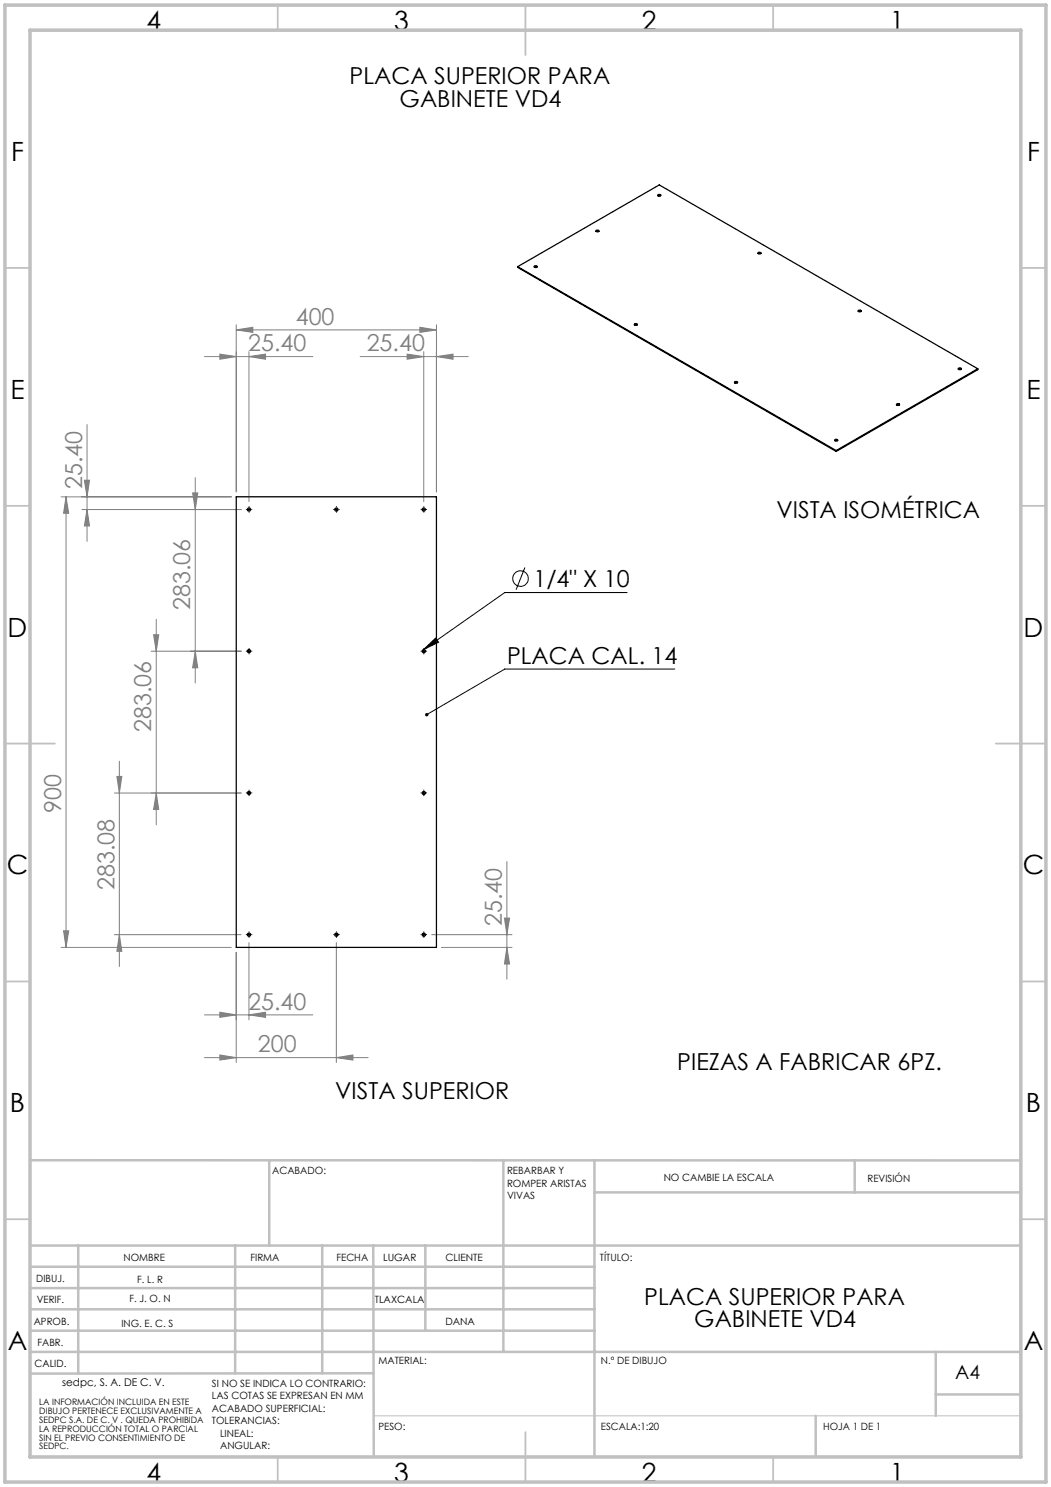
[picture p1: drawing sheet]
<svg xmlns="http://www.w3.org/2000/svg" width="210mm" height="297mm" viewBox="0 0 210 297" stroke-linecap="round" stroke-linejoin="round" font-family="sans-serif">
<g fill="none" stroke="#000" stroke-width=".2">
<path d="M49.5 101.8h.5M49.7 101.5v.5M67 101.8h.5M67.2 101.5v.5M84.4 101.8h.5M84.7 101.5v.5M104.9 113.3l-1.8 4.5M125.3 118.4h-24.4l-16.3 11.3M49.5 130.1h.5M49.7 129.8v.5M84.4 130.1h.5M84.6 129.7l2.4-2.2 .6 .8z"/>
<path d="M84.7 129.8v.5M134.8 133.6h-33.9l-15.6 9.1M49.5 158.4h.5M49.7 158.1v.5M84.4 158.4h.5M84.7 158.1v.5M49.5 186.7h.5M49.7 186.4v.5M67 186.7h.5M67.2 186.4v.5M84.4 186.7h.5M84.7 186.4v.5"/>
<circle cx="104" cy="115.6" r="1.55"/>
</g>
<g fill="none" stroke="#808080" stroke-width=".2">
<path d="M40.9 71.2h21.6M43.9 70.7l3.3 .5-3.3 .6zM47.2 65.9l3.3-.5v1zM47.2 64.9v33.3M47.2 65.9h40M49.7 71.2l3.4-.5v1.1zM49.7 70.2v30M72 71.2h21.6M81.4 70.7l3.3 .5-3.3 .6zM83.9 65.4l3.3 .5-3.3 .5zM84.7 70.2v30M87.2 71.2l3.3-.5v1.1z"/>
<path d="M87.2 64.9v33.3M12.2 99.2h34M13.2 99.2v90M13.2 99.2l.5 3.3h-1zM16.9 95.9h1l-.5 3.3zM17.4 84.8v23.3M38.5 98.5h1l-.5 3.3zM39 95.4v41M17.4 101.8l.5 3.3h-1zM48.2 101.8h-31.8M30.2 130.1h18M30.7 126.8h1l-.5 3.3z"/>
<path d="M31.2 123.7v41M39 130.1l.5 3.3h-1zM22.9 158.4h25.3M23.4 155.1h.9l-.5 3.3zM23.8 152v41M31.2 158.4l.5 3.3h-1zM101.3 172.1v23.5M12.2 189.2h34M12.7 185.9h1l-.5 3.3zM22.9 186.7h25.3M23.8 186.7l.5 3.3h-.9zM47.2 190.2v22"/>
<path d="M49.7 188.3v15.4M67.2 188.3v23.9M86.3 186.7h16M88.2 189.2h14.1M100.8 183.4h1l-.5 3.3zM101.3 189.2l.5 3.3h-1zM40.9 211.2h32.7M40.9 202.7h21.6M43.9 210.7l3.3 .5-3.3 .5zM43.9 202.2l3.3 .5-3.3 .5zM49.7 202.7l3.4-.5v1zM67.2 211.2l3.3-.5v1z"/>
</g>
<g fill="none" stroke="#000" stroke-width=".2" stroke-dasharray="15.2 1.3 1.3 1.3">
<path d="M49.3 101.8h-.1M49.8 101.3v-.1M49.8 102.3h.1M50.3 101.8h.1M66.7 101.8h.1M67.2 101.3v-.1M67.2 102.3h.1M67.7 101.8h.1M84.2 101.8h-.1M84.7 101.3v-.1M84.7 102.3h.1M85.2 101.8h.1"/>
<path d="M49.3 130.1h-.1M49.8 129.6v-.1M49.8 130.6h.1M50.3 130.1h.1M84.2 130.1h-.1M84.7 129.6v-.1M84.7 130.6h.1M85.2 130.1h.1M49.3 158.4h-.1M49.8 157.9v-.1M49.8 158.9h.1M50.3 158.4h.1"/>
<path d="M84.2 158.4h-.1M84.7 157.9v-.1M84.7 158.9h.1M85.2 158.4h.1M49.3 186.7h-.1M49.8 186.2v-.1M49.8 187.2h.1M50.3 186.7h.1M66.7 186.7h.1M67.2 186.2v-.1M67.2 187.2h.1M67.7 186.7h.1"/>
<path d="M84.2 186.7h-.1M84.7 186.2v-.1M84.7 187.2h.1M85.2 186.7h.1"/>
</g>
<path d="M74.6 282.8h129.4" fill="none" stroke="#c0c0c0" stroke-width=".2"/>
<g fill="none" stroke="#c0c0c0" stroke-width=".35">
<path d="M55.5 1v5M105 1v10M154.5 1v5M1 53.5h5M204 53.5h5M1 101h5M204 101h5M1 148.5h10M199 148.5h10M1 196h5M204 196h5M1 243.5h5"/>
<path d="M204 243.5h5M55.5 291v5M105 286v10M154.5 291v5"/>
</g>
<g fill="none" stroke="#c0c0c0" stroke-width=".5">
<path d="M6 231.7l198 .1M53.8 231.8v17M100.6 231.8v38.2M118.8 231.8v59.2M118.8 238.2h85.2M170.8 231.8v6.4M6 248.8h198M6 257.3h112.8M6 253h112.8M15.6 248.8v25.6M47 248.8v25.5M64.4 248.8v25.5"/>
<path d="M74.6 248.8l.1 42.2M85 248.8v17M6 265.8h112.8M6 261.5h112.8M6 270h198M74.6 274.3l-68.6 .1M187 270v12.8M187 278.5h17M163 282.8v8.2"/>
</g>
<path d="M1 1h208v295h-208zM6 6h198v285h-198z" fill="none" stroke="#c0c0c0" stroke-width=".7"/>
<path d="M84.6 129.7l2.4-2.2 .6 .8zM85 142.5v.4l.3-.2-.3 .2a.34 .34 0 0 0 .5 .1 .34 .34 0 0 0 0-.5 .34 .34 0 0 0-.5 0z" fill="#000"/>
<g fill="#808080">
<path d="M43.9 70.7l3.3 .5-3.3 .6zM49.7 71.2l3.4-.5v1.1zM43.9 210.7l3.3 .5-3.3 .5zM67.2 211.2l3.3-.5v1zM43.9 202.2l3.3 .5-3.3 .5zM49.7 202.7l3.4-.5v1z"/>
<path d="M83.9 65.4l3.3 .5-3.3 .5zM47.2 65.9l3.3-.5v1zM87.2 71.2l3.3-.5v1.1zM81.4 70.7l3.3 .5-3.3 .6z"/>
<path d="M23.8 186.7l.5 3.3h-.9zM23.4 155.1h.9l-.5 3.3z"/>
<path d="M30.7 126.8h1l-.5 3.3zM31.2 158.4l.5 3.3h-1zM38.5 98.5h1l-.5 3.3zM39 130.1l.5 3.3h-1z"/>
<path d="M101.3 189.2l.5 3.3h-1zM100.8 183.4h1l-.5 3.3z"/>
<path d="M13.2 99.2l.5 3.3h-1zM12.7 185.9h1l-.5 3.3zM16.9 95.9h1l-.5 3.3zM17.4 101.8l.5 3.3h-1z"/>
</g>
<g fill="none" stroke="#000" stroke-width=".25">
<path d="M131.4 38.9h.1a.27 .27 0 0 1 .3-.1 .27 .27 0 0 1 .2 .3 .36 .36 0 0 1-.6-.2zM131.4 39.1l.3-.1 .3 .1M103.4 53.3l63.7 36.7M103.4 53.3l28.3-16.4 63.7 36.8M103.4 53.3v.1l63.7 36.8M106.7 53.2h.1a.27 .27 0 0 1 .3-.1 .27 .27 0 0 1 .2 .3 .36 .36 0 0 1-.6-.2zM106.8 53.3l.2-.1 .3 .1M119.1 46.1v-.1a.27 .27 0 0 1 .4-.1 .27 .27 0 0 1 .1 .3 .36 .36 0 0 1-.5-.1zM119.1 46.2l.2-.1 .4 .1M151.4 50.6l.4-.1 .2 .1M151.5 50.4a.31 .31 0 0 1 .3 0 .31 .31 0 0 1 .2 .3 .3 .3 0 0 1-.3 0 .3 .3 0 0 1-.2-.3zM126.8 64.9h.6"/>
<path d="M126.8 64.7a.27 .27 0 0 1 .4-.1 .27 .27 0 0 1 0 .4 .28 .28 0 0 1-.3 0 .28 .28 0 0 1-.1-.3zM146.8 76.3a.29 .29 0 0 1 .3-.1 .29 .29 0 0 1 .2 .3 .3 .3 0 0 1-.3 .1 .3 .3 0 0 1-.2-.3zM146.8 76.4l.2-.1 .4 .1M171.5 62a.29 .29 0 0 1 .3-.1 .29 .29 0 0 1 .2 .3 .31 .31 0 0 1-.3 .1 .31 .31 0 0 1-.2-.3zM171.5 62.2l.2-.1 .3 .1M191.5 73.6a.32 .32 0 0 1 .3-.1 .32 .32 0 0 1 .3 .3 .36 .36 0 0 1-.6-.2zM191.5 73.8l.1-.1 .5 .1M195.4 73.7l-28.3 16.3M195.4 73.7v.1l-28.3 16.4M47.2 99.2h40v90h-40zM166.8 88l.2-.1 .4 .1M166.8 87.8a.31 .31 0 0 1 .4-.1 .31 .31 0 0 1 .2 .3 .29 .29 0 0 1-.4 .1 .29 .29 0 0 1-.2-.3z"/>
<path d="M167.1 90v.2M179.1 80.9l.1-.1 .5 .1M179.2 80.7a.31 .31 0 0 1 .3-.1 .31 .31 0 0 1 .2 .3 .29 .29 0 0 1-.3 .1 .29 .29 0 0 1-.2-.3z"/>
<circle cx="49.8" cy="101.8" r=".33"/>
<circle cx="67.2" cy="101.8" r=".33"/>
<circle cx="84.7" cy="101.8" r=".33"/>
<circle cx="49.8" cy="130.1" r=".33"/>
<circle cx="84.7" cy="130.1" r=".32"/>
<circle cx="49.7" cy="158.4" r=".32"/>
<circle cx="84.7" cy="158.4" r=".31"/>
<circle cx="49.7" cy="186.7" r=".32"/>
<circle cx="67.2" cy="186.7" r=".32"/>
<circle cx="84.7" cy="186.7" r=".32"/>
</g>
<g font-size="5.3">
<text x="29.3" y="5.9">4</text>
<text x="78.8" y="5.9">3</text>
<text x="128.3" y="5.9">2</text>
<text x="177.8" y="5.9">1</text>
<text x="2.2" y="32.2">F</text>
<text x="205.2" y="32.2">F</text>
<text x="2.1" y="79.7">E</text>
<text x="205.1" y="79.7">E</text>
<text x="1.5" y="127.2">D</text>
<text x="204.5" y="127.2">D</text>
<text x="1.3" y="174.7">C</text>
<text x="204.3" y="174.7">C</text>
<text x="2" y="222.2">B</text>
<text x="205" y="222.2">B</text>
<text x="1.5" y="269.7">A</text>
<text x="204.5" y="269.7">A</text>
<text x="29.3" y="295.9">4</text>
<text x="78.8" y="295.9">3</text>
<text x="128.3" y="295.9">2</text>
<text x="177.8" y="295.9">1</text>
</g>
<g font-size="4.7">
<text x="69.9" y="16.8">PLACA SUPERIOR PARA</text>
<text x="79.9" y="21.3">GABINETE VD4</text>
<text x="155.1" y="103.5">VISTA ISOMÉTRICA</text>
<text x="106.6" y="117.3">1/4&quot; X 10</text>
<text x="101.3" y="132.6">PLACA CAL. 14</text>
<text x="135.3" y="213.8">PIEZAS A FABRICAR 6PZ.</text>
<text x="67" y="219.5">VISTA SUPERIOR</text>
<text x="128.7" y="260.6">PLACA SUPERIOR PARA</text>
<text x="138.7" y="265.1">GABINETE VD4</text>
</g>
<g font-size="4.7" fill="#808080">
<text x="59.1" y="64.9">400</text>
<text x="49.6" y="70.2">25.40</text>
<text x="73.3" y="70.2">25.40</text>
<text x="16.4" y="97.7" transform="rotate(-90 16.4 97.7)">25.40</text>
<text x="38" y="121.8" transform="rotate(-90 38 121.8)">283.06</text>
<text x="30.2" y="146.2" transform="rotate(-90 30.2 146.2)">283.06</text>
<text x="12.2" y="162.4" transform="rotate(-90 12.2 162.4)">900</text>
<text x="22.9" y="177.8" transform="rotate(-90 22.9 177.8)">283.08</text>
<text x="100.3" y="185" transform="rotate(-90 100.3 185)">25.40</text>
<text x="49.6" y="201.7">25.40</text>
<text x="51.5" y="210.2">200</text>
</g>
<text font-size="3.9" x="190.9" y="275.5">A4</text>
<text font-size="2.1" x="12.4" y="276.7">sedpc, S. A. DE C. V.</text>
<g font-size="2">
<text x="54.4" y="234.6">ACABADO:</text>
<text x="101.3" y="234.5">REBARBAR Y</text>
<text x="101.3" y="237">ROMPER ARISTAS</text>
<text x="101.3" y="239.5">VIVAS</text>
<text x="132.6" y="236">NO CAMBIE LA ESCALA</text>
<text x="173.3" y="236.2">REVISIÓN</text>
<text x="24.7" y="251.9">NOMBRE</text>
<text x="50" y="251.9">FIRMA</text>
<text x="67.2" y="251.9">FECHA</text>
<text x="76.5" y="251.9">LUGAR</text>
<text x="89" y="251.9">CLIENTE</text>
<text x="119.9" y="251.9">TÍTULO:</text>
<text x="7.2" y="256.1">DIBUJ.</text>
<text x="27.4" y="256.2">F. L. R</text>
<text x="7.4" y="260.3">VERIF.</text>
<text x="25.9" y="260.1">F. J. O. N</text>
<text x="74.9" y="260.3">TLAXCALA</text>
<text x="6.7" y="264.5">APROB.</text>
<text x="7.5" y="268.8">FABR.</text>
<text x="24.3" y="265">ING. E. C. S</text>
<text x="89" y="264.6">DANA</text>
<text x="6.9" y="273">CALID.</text>
<text x="75.6" y="272.5">MATERIAL:</text>
<text x="120.1" y="272.5">N.º DE DIBUJO</text>
<text x="42.4" y="277">SI NO SE INDICA LO CONTRARIO:</text>
<text x="42.4" y="279.5">LAS COTAS SE EXPRESAN EN MM</text>
<text x="42.4" y="282">ACABADO SUPERFICIAL:</text>
<text x="42.4" y="284.5">TOLERANCIAS:</text>
<text x="44" y="287">LINEAL:</text>
<text x="75.6" y="285.5">PESO:</text>
<text x="120.1" y="285.6">ESCALA:1:20</text>
<text x="164.5" y="285.6">HOJA 1 DE 1</text>
<text x="44" y="289.5">ANGULAR:</text>
</g>
<g font-size="1.8">
<text x="7.9" y="280.7">LA INFORMACIÓN INCLUIDA EN ESTE</text>
<text x="7.9" y="282.5">DIBUJO PERTENECE EXCLUSIVAMENTE A</text>
<text x="7.9" y="284.2">SEDPC S.A. DE C. V . QUEDA PROHIBIDA</text>
<text x="7.9" y="286">LA REPRODUCCIÓN TOTAL O PARCIAL</text>
<text x="7.9" y="287.7">SIN EL PREVIO CONSENTIMIENTO DE</text>
<text x="7.9" y="289.5">SEDPC.</text>
</g>
</svg>
